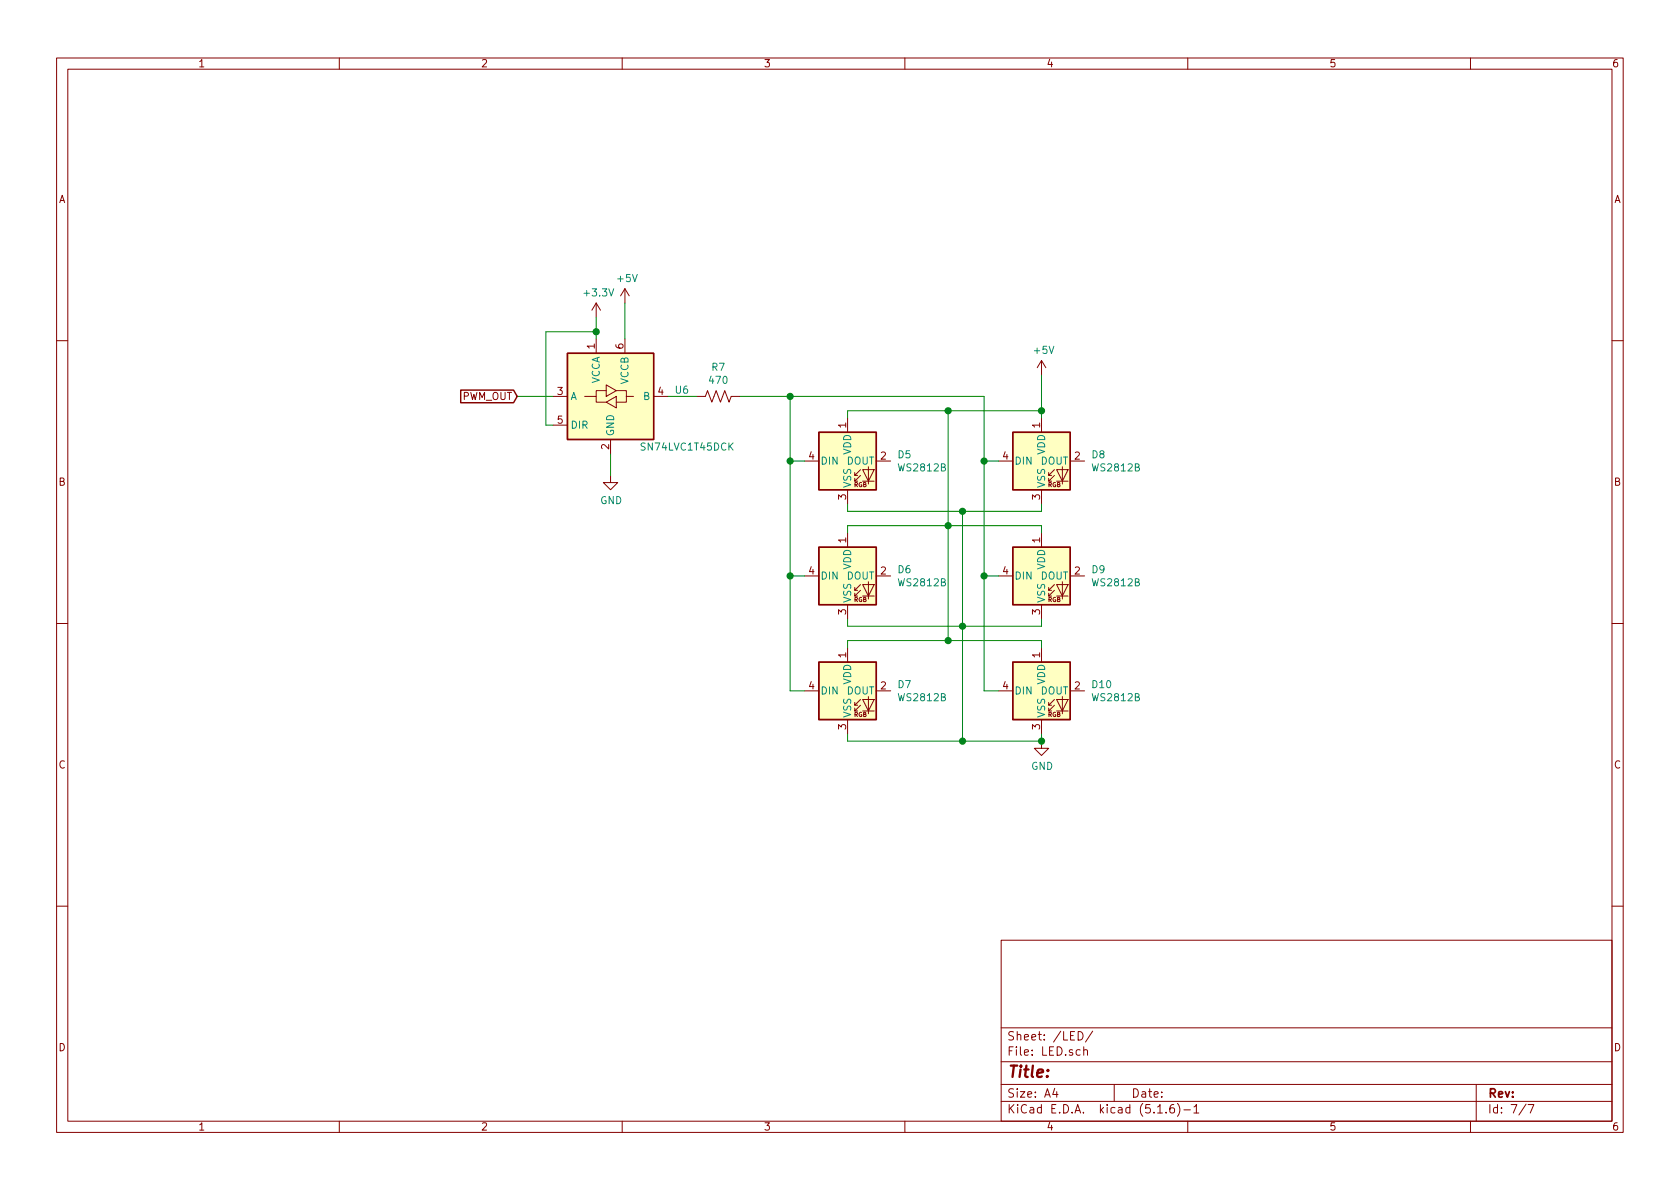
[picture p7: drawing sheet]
EESchema Schematic File Version 4
EELAYER 30 0
EELAYER END
$Descr A4 11693 8268
encoding utf-8
Sheet 7 7
Title ""
Date ""
Rev ""
Comp ""
Comment1 ""
Comment2 ""
Comment3 ""
Comment4 ""
$EndDescr
$Comp
L LED:WS2812B D5
U 1 1
P 5900 3200
F 0 "D5" H 6244 3246 50  0000 L CNN
F 1 "WS2812B" H 6244 3155 50  0000 L CNN
F 2 "LED_SMD:LED_WS2812B_PLCC4_5.0x5.0mm_P3.2mm" H 5950 2900 50  0001 L TNN
F 3 "https://cdn-shop.adafruit.com/datasheets/WS2812B.pdf" H 6000 2825 50  0001 L TNN
	1    5900 3200
	1    0    0    -1  
$EndComp
$Comp
L LED:WS2812B D6
U 1 1
P 5900 4000
F 0 "D6" H 6244 4046 50  0000 L CNN
F 1 "WS2812B" H 6244 3955 50  0000 L CNN
F 2 "LED_SMD:LED_WS2812B_PLCC4_5.0x5.0mm_P3.2mm" H 5950 3700 50  0001 L TNN
F 3 "https://cdn-shop.adafruit.com/datasheets/WS2812B.pdf" H 6000 3625 50  0001 L TNN
	1    5900 4000
	1    0    0    -1  
$EndComp
$Comp
L LED:WS2812B D7
U 1 1
P 5900 4800
F 0 "D7" H 6244 4846 50  0000 L CNN
F 1 "WS2812B" H 6244 4755 50  0000 L CNN
F 2 "LED_SMD:LED_WS2812B_PLCC4_5.0x5.0mm_P3.2mm" H 5950 4500 50  0001 L TNN
F 3 "https://cdn-shop.adafruit.com/datasheets/WS2812B.pdf" H 6000 4425 50  0001 L TNN
	1    5900 4800
	1    0    0    -1  
$EndComp
$Comp
L LED:WS2812B D8
U 1 1
P 7250 3200
F 0 "D8" H 7594 3246 50  0000 L CNN
F 1 "WS2812B" H 7594 3155 50  0000 L CNN
F 2 "LED_SMD:LED_WS2812B_PLCC4_5.0x5.0mm_P3.2mm" H 7300 2900 50  0001 L TNN
F 3 "https://cdn-shop.adafruit.com/datasheets/WS2812B.pdf" H 7350 2825 50  0001 L TNN
	1    7250 3200
	1    0    0    -1  
$EndComp
$Comp
L LED:WS2812B D9
U 1 1
P 7250 4000
F 0 "D9" H 7594 4046 50  0000 L CNN
F 1 "WS2812B" H 7594 3955 50  0000 L CNN
F 2 "LED_SMD:LED_WS2812B_PLCC4_5.0x5.0mm_P3.2mm" H 7300 3700 50  0001 L TNN
F 3 "https://cdn-shop.adafruit.com/datasheets/WS2812B.pdf" H 7350 3625 50  0001 L TNN
	1    7250 4000
	1    0    0    -1  
$EndComp
$Comp
L LED:WS2812B D10
U 1 1
P 7250 4800
F 0 "D10" H 7594 4846 50  0000 L CNN
F 1 "WS2812B" H 7594 4755 50  0000 L CNN
F 2 "LED_SMD:LED_WS2812B_PLCC4_5.0x5.0mm_P3.2mm" H 7300 4500 50  0001 L TNN
F 3 "https://cdn-shop.adafruit.com/datasheets/WS2812B.pdf" H 7350 4425 50  0001 L TNN
	1    7250 4800
	1    0    0    -1  
$EndComp
Wire Wire Line
	7250 3550 7250 3500
Wire Wire Line
	5900 3500 5900 3550
Wire Wire Line
	5900 2900 5900 2850
Wire Wire Line
	5900 2850 6600 2850
Wire Wire Line
	7250 2850 7250 2900
Wire Wire Line
	5900 3700 5900 3650
Wire Wire Line
	5900 3650 6600 3650
Wire Wire Line
	7250 3650 7250 3700
Wire Wire Line
	5900 4300 5900 4350
Wire Wire Line
	5900 4350 6700 4350
Wire Wire Line
	7250 4350 7250 4300
Wire Wire Line
	5900 4500 5900 4450
Wire Wire Line
	7250 4450 7250 4500
Wire Wire Line
	5900 5100 5900 5150
Wire Wire Line
	7250 5150 7250 5100
Wire Wire Line
	5600 4000 5500 4000
Wire Wire Line
	5500 4000 5500 3200
Wire Wire Line
	5500 3200 5600 3200
Wire Wire Line
	5600 4800 5500 4800
Wire Wire Line
	5500 4800 5500 4000
Connection ~ 5500 4000
Wire Wire Line
	6950 3200 6850 3200
Wire Wire Line
	6850 3200 6850 4000
Wire Wire Line
	6850 4000 6950 4000
Wire Wire Line
	6850 4000 6850 4800
Wire Wire Line
	6850 4800 6950 4800
Connection ~ 6850 4000
Wire Wire Line
	6600 2850 6600 3650
Connection ~ 6600 2850
Wire Wire Line
	6600 2850 7250 2850
Connection ~ 6600 3650
Wire Wire Line
	6600 3650 7250 3650
Wire Wire Line
	5900 4450 6600 4450
Wire Wire Line
	6600 3650 6600 4450
Connection ~ 6600 4450
Wire Wire Line
	5900 5150 6700 5150
Wire Wire Line
	6600 4450 7250 4450
Wire Wire Line
	5900 3550 6700 3550
Wire Wire Line
	6700 3550 6700 4350
Connection ~ 6700 3550
Wire Wire Line
	6700 3550 7250 3550
Connection ~ 6700 4350
Wire Wire Line
	6700 4350 7250 4350
Wire Wire Line
	6700 4350 6700 5150
Connection ~ 6700 5150
Wire Wire Line
	6700 5150 7250 5150
Wire Wire Line
	5500 3200 5500 2750
Wire Wire Line
	6850 2750 6850 3200
Wire Wire Line
	5500 2750 6850 2750
Connection ~ 5500 3200
Connection ~ 6850 3200
$Comp
L power:GND #PWR0135
U 1 1
P 7250 5150
F 0 "#PWR0135" H 7250 4900 50  0001 C CNN
F 1 "GND" H 7255 4977 50  0000 C CNN
F 2 "" H 7250 5150 50  0001 C CNN
F 3 "" H 7250 5150 50  0001 C CNN
	1    7250 5150
	1    0    0    -1  
$EndComp
Connection ~ 7250 5150
Text GLabel 3600 2750 0    50   Input ~ 0
PWM_OUT
$Comp
L Device:R_US R7
U 1 1
P 5000 2750
F 0 "R7" V 4795 2750 50  0000 C CNN
F 1 "470" V 4886 2750 50  0000 C CNN
F 2 "Resistor_SMD:R_0603_1608Metric_Pad1.05x0.95mm_HandSolder" V 5040 2740 50  0001 C CNN
F 3 "~" H 5000 2750 50  0001 C CNN
	1    5000 2750
	0    1    1    0   
$EndComp
Connection ~ 5500 2750
$Comp
L power:+5V #PWR0136
U 1 1
P 7250 2600
F 0 "#PWR0136" H 7250 2450 50  0001 C CNN
F 1 "+5V" H 7265 2773 50  0000 C CNN
F 2 "" H 7250 2600 50  0001 C CNN
F 3 "" H 7250 2600 50  0001 C CNN
	1    7250 2600
	1    0    0    -1  
$EndComp
Wire Wire Line
	7250 2600 7250 2850
Connection ~ 7250 2850
Wire Wire Line
	4650 2750 4850 2750
Wire Wire Line
	5150 2750 5500 2750
Wire Wire Line
	3600 2750 3850 2750
$Comp
L power:GND #PWR0137
U 1 1
P 4250 3300
F 0 "#PWR0137" H 4250 3050 50  0001 C CNN
F 1 "GND" H 4255 3127 50  0000 C CNN
F 2 "" H 4250 3300 50  0001 C CNN
F 3 "" H 4250 3300 50  0001 C CNN
	1    4250 3300
	1    0    0    -1  
$EndComp
$Comp
L power:+3.3V #PWR0138
U 1 1
P 4150 2200
F 0 "#PWR0138" H 4150 2050 50  0001 C CNN
F 1 "+3.3V" H 4165 2373 50  0000 C CNN
F 2 "" H 4150 2200 50  0001 C CNN
F 3 "" H 4150 2200 50  0001 C CNN
	1    4150 2200
	1    0    0    -1  
$EndComp
$Comp
L power:+5V #PWR0139
U 1 1
P 4350 2100
F 0 "#PWR0139" H 4350 1950 50  0001 C CNN
F 1 "+5V" H 4365 2273 50  0000 C CNN
F 2 "" H 4350 2100 50  0001 C CNN
F 3 "" H 4350 2100 50  0001 C CNN
	1    4350 2100
	1    0    0    -1  
$EndComp
$Comp
L Logic_LevelTranslator:SN74LVC1T45DCK U6
U 1 1
P 4250 2750
F 0 "U6" H 4694 2796 50  0000 L CNN
F 1 "SN74LVC1T45DCK" H 4450 2400 50  0000 L CNN
F 2 "Package_TO_SOT_SMD:SOT-363_SC-70-6" H 4250 2300 50  0001 C CNN
F 3 "http://www.ti.com/lit/ds/symlink/sn74lvc1t45.pdf" H 3350 2100 50  0001 C CNN
	1    4250 2750
	1    0    0    -1  
$EndComp
Wire Wire Line
	4250 3300 4250 3150
Wire Wire Line
	4150 2200 4150 2300
Wire Wire Line
	4350 2100 4350 2350
Wire Wire Line
	4150 2300 3800 2300
Wire Wire Line
	3800 2300 3800 2950
Wire Wire Line
	3800 2950 3850 2950
Connection ~ 4150 2300
Wire Wire Line
	4150 2300 4150 2350
$EndSCHEMATC
